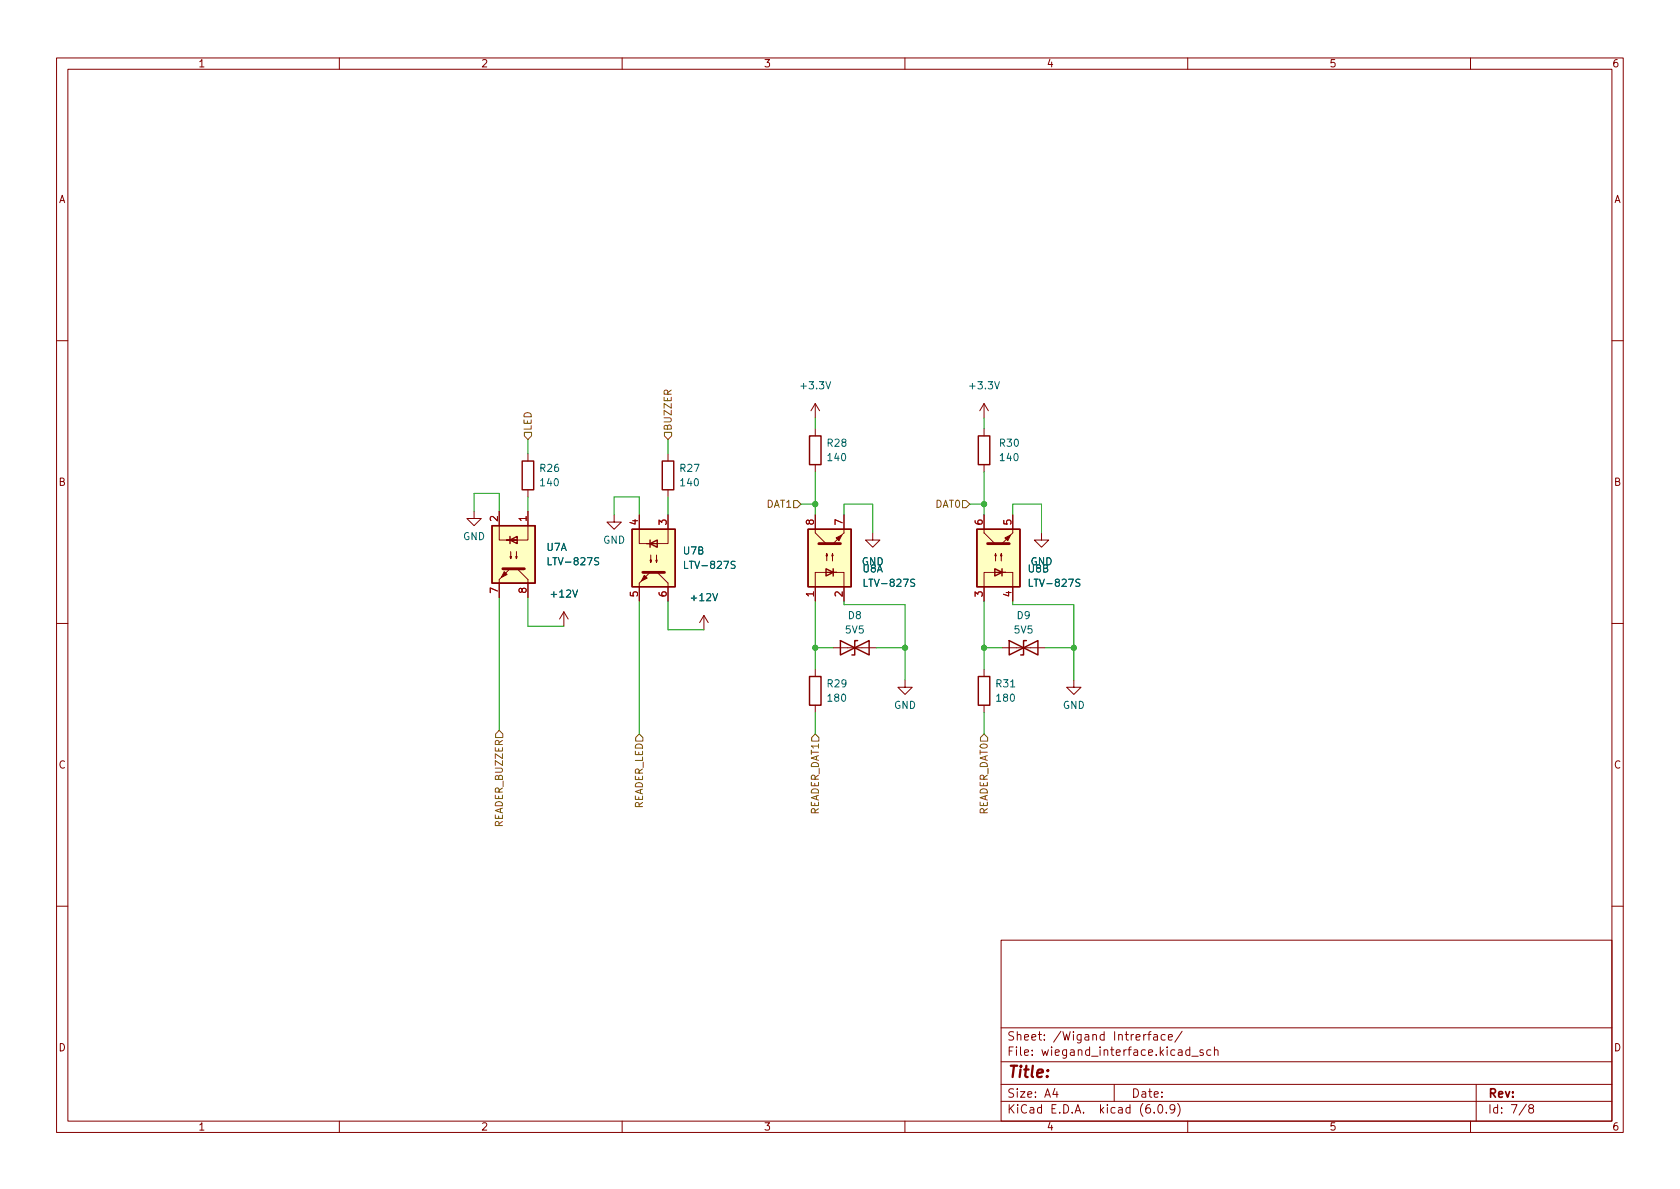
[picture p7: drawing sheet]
<svg xmlns="http://www.w3.org/2000/svg" width="297mm" height="210mm" viewBox="0 0 297 210" stroke-linecap="round" stroke-linejoin="round" font-family="sans-serif">
<g fill="none" stroke="#840000" stroke-width=".18">
<path d="M10 10.2h277v190.1h-277zM12 12.2h273v186.1h-273zM60 10.2v2M110 10.2v2M160 10.2v2M210 10.2v2M260 10.2v2M10 60.2h2M144.1 71.4v2.5M144.1 75.8v1.3M144.1 71.4l-.7 1.2M144.1 71.4l.8 1.2"/>
<path d="M174 71.4l-.8 1.2M174 71.4v2.5M174 75.8v1.3M174 71.4l.8 1.2M285 60.2h2M83.8 90.4v1.3h1.3l-1.3 1.3-1.3-1.3h1.3M88.3 90.4v5.1h1.9M90.3 97.5v1.3l-.1-.4h.2l-.1 .4M91.3 97.5v1.3l-.1-.4h.2l-.1 .4M93.3 90.4v5.1h-3.8h1.9M93.3 80.3v1.2M93.3 86.6v1.3"/>
<path d="M108.6 91.1v1.2h1.3l-1.3 1.3-1.3-1.3h1.3M113 91.1v5h1.9M115.1 98.2v1.2l-.2-.3h.3l-.1 .3M116.1 98.2v1.2l-.1-.3h.2l-.1 .3M118.1 91.1v5h-3.8h1.9M118.1 80.3v1.2M118.1 86.6v1.3M144.1 82.2v1.2M144.1 91.1v3.1l1.9 1.9M146.2 97.9l-.2 .4h.3l-.1-.4v1.3M147.2 97.9l-.1 .4h.2l-.1-.4v1.3M149.2 91.1v3.1"/>
<path d="M154.3 94.2v1.3h1.3l-1.3 1.3-1.3-1.3h1.3M174 82.2v1.2M174 91.1v3.1l1.9 1.9M176 97.9l-.1 .4h.2l-.1-.4v1.3M177 97.9l-.1 .4h.3l-.2-.4v1.3M179.1 91.1v3.1M184.1 94.2v1.3h1.3l-1.3 1.3-1.2-1.3h1.2M10 110.2h2M88.3 102.5v3.2M91.4 100.6l1.9 1.9v3.2M99.7 108.2l-.8 1.3M99.7 108.2v2.5"/>
<path d="M99.7 108.2l.8 1.3M113 103.1v3.2M116.2 101.2l1.9 1.9v3.2M124.5 108.8l-.8 1.3M124.5 108.8v2.6M124.5 108.8l.7 1.3M144.1 118.4v1.2M146 101.2h2h-3.9v5.1M147.3 101.2h1.9v5.1M147.3 114.5h7.6M174 118.4v1.2M175.9 101.2h1.9h-3.8v5.1"/>
<path d="M177.2 101.2h1.9v5.1M177.2 114.5h7.6M285 110.2h2M144.1 124.7v1.3M160 120.3v1.2h1.3l-1.3 1.3-1.3-1.3h1.3M174 124.7v1.3M189.9 120.3v1.2h1.2l-1.2 1.3-1.3-1.3h1.3M10 160.2h2M177 166.3h108v32h-108zM285 160.2h2M60 198.3v2M110 198.3v2"/>
<path d="M160 198.3v2M177 194.8h108M177 191.8h108M177 187.8h108M177 181.8h108M186.5 192.5l-.4 1h1M186.9 193v1M197 191.8v3M202.9 182.9h.6M203.5 182.4l-.4 .2v1.3M204 183h.6v.9M204.1 196.7v.1"/>
<path d="M204.6 183.3l-.5 .1a.29 .29 0 0 0-.2 .2 .29 .29 0 0 0 .2 .3h.5M204.9 195.4l.2-.1a.81 .81 0 0 1 .6 .7 .81 .81 0 0 1-.3 .8h-.2a.81 .81 0 0 1-.6-.6 .81 .81 0 0 1 .3-.8zM206 183l-.4-.1-.3 .3v.4l.1 .3h.6M206.2 196.7v.1M206.6 183.4l.7-.1-.1-.3-.4-.1-.2 .2v.8h.6M207.7 196l-.3 .3h-.3l-.2-.3 .1-.6 .4-.1 .2 .2a.99 .99 0 0 1-.3 1.3h-.3M208.2 195.1a1.72 1.72 0 0 1 0 2.3M209 182.4l-1.3 1.9M210 198.3v2M210.4 185.7l-.5-.1-.3 .3v.4l.2 .3h.6M210.4 185.1v1.5M210.7 186.8h1.2"/>
<path d="M212.7 185.7l-.3-.1-.3 .2 .1 .3 .5 .1v.4h-.6M214.1 185.7l-.5-.1-.2 .3v.4l.1 .3h.6M214.7 185.8l.2-.2 .4 .1 .1 .9M214.7 185.1v1.5M260 198.3v2M261 191.8v6.5M269.9 195.3l-1.3 1.9M270.6 196l-.3-.3 .1-.2 .2-.2 .4 .1 .2 .2-.1 .2-.7 .2-.1 .3v.2l.3 .3h.4l.2-.3-.1-.4-.2-.1"/>
</g>
<g fill="none" stroke="#840000" stroke-width=".25">
<path d="M143.1 77.1h2.1v5.1h-2.1zM173 77.1h2v5.1h-2zM87 93h7.6v10.1h-7.6zM90.2 95.5l1.2-.6v1.2zM90.2 94.9v1.2M92.3 81.5h2.1v5.1h-2.1zM111.8 93.6h7.6v10.2h-7.6zM114.9 96.1l1.3-.6v1.3zM114.9 95.5v1.3M117.1 81.5h2v5.1h-2zM142.9 93.6h7.6v10.2h-7.6zM172.7 93.6h7.6v10.2h-7.6z"/>
<path d="M143.1 119.6h2.1v5.1h-2.1zM146 100.6l1.3 .6-1.3 .6zM147.3 100.6v1.2M148.6 113.3v2.5l5.1-2.5v2.5zM151.6 113.3h-.5v2.5h-.5M173 119.6h2v5.1h-2zM175.9 100.6l1.3 .6-1.3 .6zM177.2 100.6v1.2M178.4 113.3v2.5l5.1-2.5v2.5zM181.5 113.3h-.5v2.5h-.5"/>
</g>
<g fill="#ffffc2" stroke="#ffffc2" stroke-width=".18">
<path d="M172.7 93.6h7.6v10.2h-7.6z"/>
<path d="M87 93h7.6v10.1h-7.6z"/>
<path d="M142.9 93.6h7.6v10.2h-7.6z"/>
<path d="M111.8 93.6h7.6v10.2h-7.6z"/>
</g>
<g fill="#840000" stroke="#840000" stroke-width=".18">
<path d="M179.1 94.2l-1.9 1.9z"/>
<path d="M177.7 95.1l1-.5-.5 1z"/>
<path d="M88.3 102.5l1.9-1.9z"/>
<path d="M89.2 101.1l.5 .5-1.1 .5z"/>
<path d="M149.2 94.2l-1.9 1.9z"/>
<path d="M147.8 95.1l1-.5-.5 1z"/>
<path d="M113 103.1l1.9-1.9z"/>
<path d="M113.9 101.7l.5 .5-1 .5z"/>
</g>
<path d="M144.8 96.1h3.8M174.6 96.1h3.8M88.9 100.6h3.8M113.7 101.2h3.8" fill="none" stroke="#840000" stroke-width=".51"/>
<path d="M105.9 98.7l-.5-.1-.2 .1v.4l.5 .2 .2 .3-.3 .3-.5-.1M130 99.3l-.5-.1-.2 .3 .1 .3 .5 .2v.4l-.2 .1h-.4M161.7 102.5l-.5-.1-.1 .1v.4l.5 .2 .1 .4-.2 .2-.5-.1M190.9 102.5l-.4-.1-.2 .1v.4l.5 .2 .1 .4-.2 .2-.5-.1" fill="none" stroke="#006464" stroke-width=".18"/>
<path d="M92.7 76.4h1.3v.7l-.7 .6-.6-.6zM117.5 76.4h1.2v.7l-.6 .6-.6-.6zM140.3 88.5h.7l.6 .6-.6 .7h-.7zM170.2 88.5h.6l.6 .6-.6 .7h-.6zM88.3 129.2l.6 .6v.6h-1.3v-.6zM113 129.8l.7 .6v.7h-1.3v-.7zM144.1 129.8l.7 .6v.7h-1.3v-.7zM174 129.8l.6 .6v.7h-1.2v-.7z" fill="none" stroke="#725600" stroke-width=".18"/>
<g fill="none" stroke="#009600" stroke-width=".18">
<path d="M93.3 77.7v2.6M118.1 77.7v2.6M144.1 73.9v1.9M174 73.9v1.9M83.8 90.4v-3.2h4.5v3.2M93.3 87.9v2.5M108.6 91.1v-3.2h4.4v3.2M118.1 87.9v3.2M141.6 89.1h2.5M144.1 83.4v7.7M149.2 91.1v-2h5.1v5.1M171.4 89.1h2.6"/>
<path d="M174 83.4v7.7M179.1 91.1v-2h5v5.1M88.3 105.7v23.5M93.3 105.7v5h6.4M113 106.3v23.5M118.1 106.3v5.1h6.4M144.1 106.3v12.1M144.1 114.5h3.2M149.2 106.3v.6h10.8v13.4M154.9 114.5h5.1M174 106.3v12.1M174 114.5h3.2"/>
<path d="M179.1 106.3v.6h10.8v13.4M184.8 114.5h5.1M144.1 126v3.8M174 126v3.8"/>
</g>
<g fill="#009600" stroke="#009600" stroke-width=".18">
<circle cx="174" cy="89.1" r=".46"/>
<circle cx="174" cy="114.5" r=".46"/>
<circle cx="160" cy="114.5" r=".46"/>
<circle cx="189.9" cy="114.5" r=".46"/>
<circle cx="144.1" cy="114.5" r=".46"/>
<circle cx="144.1" cy="89.1" r=".46"/>
</g>
<text font-size="2.8" fill="#840000" x="178" y="190.6">Title:</text>
<g font-size="2.1" fill="#840000">
<text x="178" y="184">Sheet: /Wigand Intrerface/</text>
<text x="178" y="186.7">File: wiegand_interface.kicad_sch</text>
<text x="178" y="196.9">KiCad E.D.A. kicad (6.0.9)</text>
<text x="178" y="194.1">Size: A4</text>
<text x="200" y="194.1">Date:</text>
<text x="263" y="194.1">Rev:</text>
<text x="263" y="196.9">Id: 7/8</text>
</g>
<g font-size="1.8" fill="#840000">
<text x="35" y="11.9">1</text>
<text x="85" y="11.9">2</text>
<text x="135" y="11.9">3</text>
<text x="185" y="11.9">4</text>
<text x="235" y="11.9">5</text>
<text x="285" y="11.9">6</text>
<text x="10.3" y="35.9">A</text>
<text x="285.3" y="35.9">A</text>
<text x="10.3" y="85.9">B</text>
<text x="285.3" y="85.9">B</text>
<text x="10.3" y="135.9">C</text>
<text x="285.3" y="135.9">C</text>
<text x="10.3" y="185.9">D</text>
<text x="285.3" y="185.9">D</text>
<text x="35" y="199.9">1</text>
<text x="85" y="199.9">2</text>
<text x="135" y="199.9">3</text>
<text x="185" y="199.9">4</text>
<text x="235" y="199.9">5</text>
<text x="285" y="199.9">6</text>
</g>
<g font-size="1.8" fill="#006464">
<text x="141.8" y="68.8">+3.3V</text>
<text x="171.7" y="68.8">+3.3V</text>
<text x="95.6" y="83.4">R26</text>
<text x="120.3" y="83.4">R27</text>
<text x="146.4" y="79">R28</text>
<text x="146.5" y="81.5">140</text>
<text x="176.8" y="79">R30</text>
<text x="176.9" y="81.5">140</text>
<text x="95.7" y="86">140</text>
<text x="120.4" y="86">140</text>
<text x="81.9" y="95.5">GND</text>
<text x="96.6" y="97.4">U7A</text>
<text x="97.3" y="99.9">LTV-827S</text>
<text x="106.6" y="96.1">GND</text>
<text x="120.9" y="98">U7B</text>
<text x="121.4" y="100.6">LTV-827S</text>
<text x="152.3" y="99.9">GND</text>
<text x="152.5" y="101.2">U8A</text>
<text x="181.8" y="101.2">U8B</text>
<text x="182.2" y="99.9">GND</text>
<text x="97.6" y="105.7">+12V</text>
<text x="122.4" y="106.3">+12V</text>
<text x="153.2" y="103.8">LTV-827S</text>
<text x="182.4" y="103.8">LTV-827S</text>
<text x="149.6" y="112">5V5</text>
<text x="150" y="109.5">D8</text>
<text x="179.4" y="112">5V5</text>
<text x="179.8" y="109.5">D9</text>
<text x="146.4" y="121.5">R29</text>
<text x="146.5" y="124.1">180</text>
<text x="158.1" y="125.3">GND</text>
<text x="176.2" y="121.5">R31</text>
<text x="176.3" y="124.1">180</text>
<text x="187.9" y="125.3">GND</text>
</g>
<g font-size="1.8" fill="#725600">
<text x="94" y="76.3" transform="rotate(-90 94 76.3)">LED</text>
<text x="118.7" y="76.3" transform="rotate(-90 118.7 76.3)">BUZZER</text>
<text x="135.5" y="89.8">DAT1</text>
<text x="165.4" y="89.8">DAT0</text>
<text x="113.7" y="143.2" transform="rotate(-90 113.7 143.2)">READER_LED</text>
<text x="88.9" y="146.2" transform="rotate(-90 88.9 146.2)">READER_BUZZER</text>
<text x="144.8" y="144.3" transform="rotate(-90 144.8 144.3)">READER_DAT1</text>
<text x="174.6" y="144.3" transform="rotate(-90 174.6 144.3)">READER_DAT0</text>
</g>
<g font-size="1.8" fill="#a90000">
<text x="88" y="92.2" transform="rotate(-90 88 92.2)">2</text>
<text x="93.1" y="92.2" transform="rotate(-90 93.1 92.2)">1</text>
<text x="112.8" y="92.8" transform="rotate(-90 112.8 92.8)">4</text>
<text x="117.9" y="92.8" transform="rotate(-90 117.9 92.8)">3</text>
<text x="143.9" y="92.8" transform="rotate(-90 143.9 92.8)">8</text>
<text x="149" y="92.8" transform="rotate(-90 149 92.8)">7</text>
<text x="173.7" y="92.8" transform="rotate(-90 173.7 92.8)">6</text>
<text x="178.8" y="92.8" transform="rotate(-90 178.8 92.8)">5</text>
<text x="88" y="104.9" transform="rotate(-90 88 104.9)">7</text>
<text x="93.1" y="104.9" transform="rotate(-90 93.1 104.9)">8</text>
<text x="112.8" y="105.5" transform="rotate(-90 112.8 105.5)">5</text>
<text x="117.9" y="105.5" transform="rotate(-90 117.9 105.5)">6</text>
<text x="143.9" y="105.5" transform="rotate(-90 143.9 105.5)">1</text>
<text x="149" y="105.5" transform="rotate(-90 149 105.5)">2</text>
<text x="173.7" y="105.5" transform="rotate(-90 173.7 105.5)">3</text>
<text x="178.8" y="105.5" transform="rotate(-90 178.8 105.5)">4</text>
</g>
</svg>
